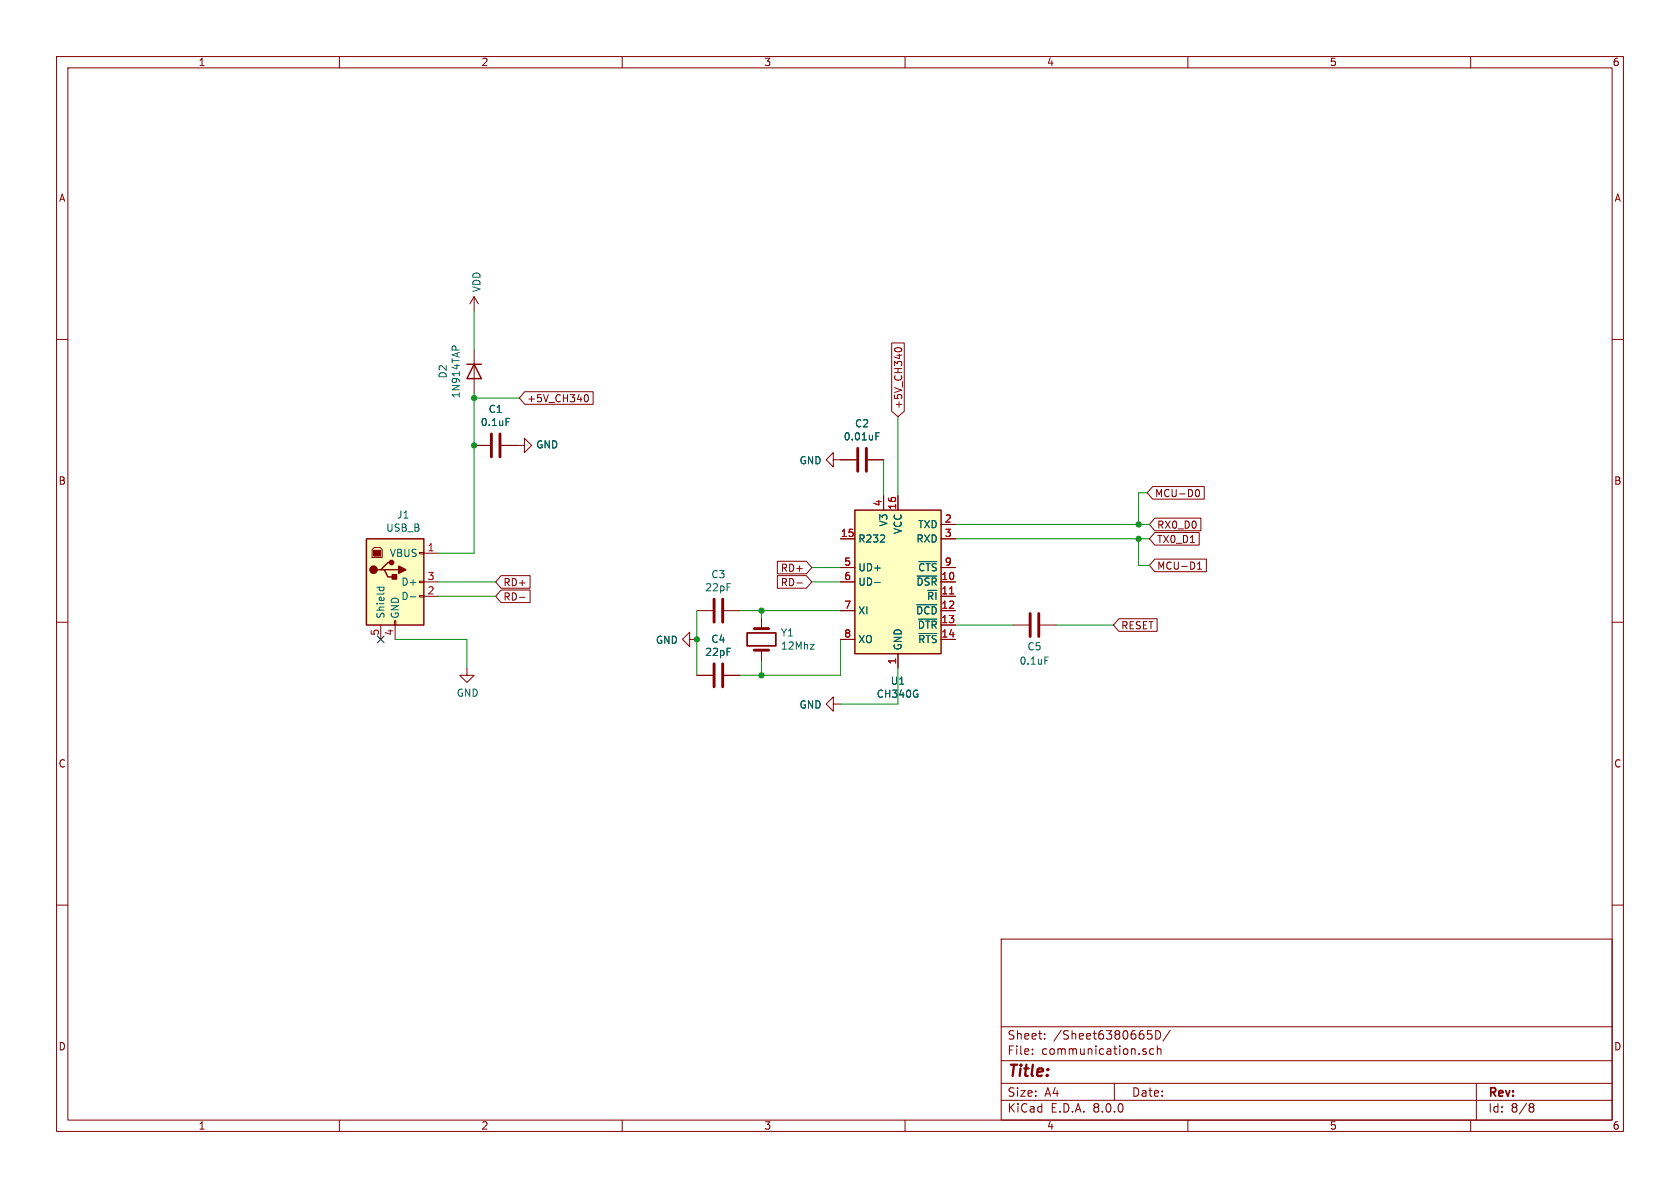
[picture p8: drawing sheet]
EESchema Schematic File Version 4
EELAYER 30 0
EELAYER END
$Descr A4 11693 8268
encoding utf-8
Sheet 8 8
Title ""
Date ""
Rev ""
Comp ""
Comment1 ""
Comment2 ""
Comment3 ""
Comment4 ""
$EndDescr
Text GLabel 7985 3430 2    50   Input ~ 0
MCU-D0
Text GLabel 8000 3935 2    50   Input ~ 0
MCU-D1
$Comp
L BZO-USB-MODULE-V1-(external-version)-rescue:CH340G-Interface_USB-module-TTL-serie-rescue U1
U 1 1
P 6250 4050
F 0 "U1" H 6250 3361 50  0000 C CNN
F 1 "CH340G" H 6250 3270 50  0000 C CNN
F 2 "Package_SO:SOIC-16_3.9x9.9mm_P1.27mm" H 6300 3500 50  0001 L CNN
F 3 "http://www.datasheet5.com/pdf-local-2195953" H 5900 4850 50  0001 C CNN
F 4 "////////////////////////////////" H 6250 4050 50  0001 C CNN "Manufacturer_Part_Number"
	1    6250 4050
	1    0    0    -1  
$EndComp
Wire Wire Line
	5850 4250 5300 4250
Wire Wire Line
	5850 4450 5850 4700
Wire Wire Line
	5850 4700 5300 4700
$Comp
L Device:C C3
U 1 1
P 5000 4250
F 0 "C3" V 4748 4250 50  0000 C CNN
F 1 "22pF" V 4839 4250 50  0000 C CNN
F 2 "Capacitor_THT:C_Disc_D5.0mm_W2.5mm_P2.50mm" H 5038 4100 50  0001 C CNN
F 3 "~" H 5000 4250 50  0001 C CNN
F 4 "FG18C0G1H220JNT00" H 5000 4250 50  0001 C CNN "Manufacturer_Part_Number"
	1    5000 4250
	0    1    1    0   
$EndComp
$Comp
L Device:C C4
U 1 1
P 5000 4700
F 0 "C4" V 4748 4700 50  0000 C CNN
F 1 "22pF" V 4839 4700 50  0000 C CNN
F 2 "Capacitor_THT:C_Disc_D5.0mm_W2.5mm_P2.50mm" H 5038 4550 50  0001 C CNN
F 3 "~" H 5000 4700 50  0001 C CNN
F 4 "FG18C0G1H220JNT00" H 5000 4700 50  0001 C CNN "Manufacturer_Part_Number"
	1    5000 4700
	0    1    1    0   
$EndComp
$Comp
L Device:Crystal Y1
U 1 1
P 5300 4450
F 0 "Y1" V 5254 4581 50  0000 L CNN
F 1 "12Mhz" V 5345 4581 50  0000 L CNN
F 2 "Crystal:Crystal_HC49-U_Vertical" H 5300 4450 50  0001 C CNN
F 3 "~" H 5300 4450 50  0001 C CNN
F 4 "FOXSLF/120" H 5300 4450 50  0001 C CNN "Manufacturer_Part_Number"
	1    5300 4450
	0    1    1    0   
$EndComp
Wire Wire Line
	5300 4300 5300 4250
Connection ~ 5300 4250
Wire Wire Line
	5300 4250 5150 4250
Wire Wire Line
	5300 4600 5300 4700
Connection ~ 5300 4700
Wire Wire Line
	5300 4700 5150 4700
Wire Wire Line
	4850 4250 4850 4450
$Comp
L power:GND #PWR0101
U 1 1
P 4850 4450
F 0 "#PWR0101" H 4850 4200 50  0001 C CNN
F 1 "GND" V 4855 4322 50  0000 R CNN
F 2 "" H 4850 4450 50  0001 C CNN
F 3 "" H 4850 4450 50  0001 C CNN
	1    4850 4450
	0    1    1    0   
$EndComp
Connection ~ 4850 4450
Wire Wire Line
	4850 4450 4850 4700
Wire Wire Line
	5850 3950 5650 3950
Wire Wire Line
	5850 4050 5650 4050
Text GLabel 5650 3950 0    50   Input ~ 0
RD+
Text GLabel 5650 4050 0    50   Input ~ 0
RD-
Wire Wire Line
	6150 3450 6150 3200
$Comp
L Device:C C2
U 1 1
P 6000 3200
F 0 "C2" V 5748 3200 50  0000 C CNN
F 1 "0.01uF" V 5839 3200 50  0000 C CNN
F 2 "Capacitor_THT:C_Disc_D5.0mm_W2.5mm_P2.50mm" H 6038 3050 50  0001 C CNN
F 3 "~" H 6000 3200 50  0001 C CNN
F 4 "FA18X7R1H103KNU06" H 6000 3200 50  0001 C CNN "Manufacturer_Part_Number"
	1    6000 3200
	0    1    1    0   
$EndComp
$Comp
L power:GND #PWR0102
U 1 1
P 5850 3200
F 0 "#PWR0102" H 5850 2950 50  0001 C CNN
F 1 "GND" V 5855 3072 50  0000 R CNN
F 2 "" H 5850 3200 50  0001 C CNN
F 3 "" H 5850 3200 50  0001 C CNN
	1    5850 3200
	0    1    1    0   
$EndComp
Wire Wire Line
	6250 4650 6250 4900
Wire Wire Line
	6250 4900 5850 4900
$Comp
L power:GND #PWR0103
U 1 1
P 5850 4900
F 0 "#PWR0103" H 5850 4650 50  0001 C CNN
F 1 "GND" V 5855 4772 50  0000 R CNN
F 2 "" H 5850 4900 50  0001 C CNN
F 3 "" H 5850 4900 50  0001 C CNN
	1    5850 4900
	0    1    1    0   
$EndComp
$Comp
L Connector:USB_B J1
U 1 1
P 2750 4050
F 0 "J1" H 2807 4517 50  0000 C CNN
F 1 "USB_B" H 2807 4426 50  0000 C CNN
F 2 "Connector_USB:USB_B_Lumberg_2411_02_Horizontal" H 2900 4000 50  0001 C CNN
F 3 " ~" H 2900 4000 50  0001 C CNN
F 4 "//////////////////////////////////" H 2750 4050 50  0001 C CNN "Manufacturer_Part_Number"
	1    2750 4050
	1    0    0    -1  
$EndComp
Text GLabel 3450 4150 2    50   Input ~ 0
RD-
Text GLabel 3450 4050 2    50   Input ~ 0
RD+
$Comp
L Device:C C1
U 1 1
P 3450 3100
F 0 "C1" V 3198 3100 50  0000 C CNN
F 1 "0.1uF" V 3289 3100 50  0000 C CNN
F 2 "Capacitor_THT:C_Disc_D5.0mm_W2.5mm_P2.50mm" H 3488 2950 50  0001 C CNN
F 3 "~" H 3450 3100 50  0001 C CNN
F 4 "FG18X7R1H104KNT06" H 3450 3100 50  0001 C CNN "Manufacturer_Part_Number"
	1    3450 3100
	0    1    1    0   
$EndComp
Connection ~ 3300 3100
$Comp
L power:GND #PWR0105
U 1 1
P 3600 3100
F 0 "#PWR0105" H 3600 2850 50  0001 C CNN
F 1 "GND" V 3605 2972 50  0000 R CNN
F 2 "" H 3600 3100 50  0001 C CNN
F 3 "" H 3600 3100 50  0001 C CNN
	1    3600 3100
	0    -1   -1   0   
$EndComp
Wire Wire Line
	2750 4450 3250 4450
Wire Wire Line
	3250 4450 3250 4650
$Comp
L power:GND #PWR0106
U 1 1
P 3250 4650
F 0 "#PWR0106" H 3250 4400 50  0001 C CNN
F 1 "GND" H 3255 4477 50  0000 C CNN
F 2 "" H 3250 4650 50  0001 C CNN
F 3 "" H 3250 4650 50  0001 C CNN
	1    3250 4650
	1    0    0    -1  
$EndComp
Wire Wire Line
	6650 4350 7050 4350
Text GLabel 8000 3750 2    50   Input ~ 0
TX0_D1
Text GLabel 8000 3650 2    50   Input ~ 0
RX0_D0
$Comp
L Device:C C5
U 1 1
P 7200 4350
F 0 "C5" V 7350 4350 50  0000 C CNN
F 1 "0.1uF" V 7450 4350 50  0000 C CNN
F 2 "Capacitor_THT:C_Disc_D5.0mm_W2.5mm_P2.50mm" H 7238 4200 50  0001 C CNN
F 3 "~" H 7200 4350 50  0001 C CNN
F 4 "FG18X7R1H104KNT06" H 7200 4350 50  0001 C CNN "Manufacturer_Part_Number"
	1    7200 4350
	0    1    1    0   
$EndComp
Wire Wire Line
	7350 4350 7750 4350
Text GLabel 7750 4350 2    50   Input ~ 0
RESET
Wire Wire Line
	3300 3850 3050 3850
Wire Wire Line
	3050 4050 3450 4050
Wire Wire Line
	3050 4150 3450 4150
Wire Wire Line
	6250 2900 6250 3450
Wire Wire Line
	6650 3750 7925 3750
Wire Wire Line
	6650 3650 7925 3650
$Comp
L Device:D D2
U 1 1
P 3300 2585
F 0 "D2" H 3300 2368 50  0000 C CNN
F 1 "1N914TAP" H 3300 2459 50  0000 C CNN
F 2 "Diode_THT:D_DO-35_SOD27_P7.62mm_Horizontal" H 3300 2585 50  0001 C CNN
F 3 "~" H 3300 2585 50  0001 C CNN
F 4 "1N914TAP" H 3300 2585 50  0001 C CNN "Manufacturer_Part_Number"
	1    3300 2585
	0    1    1    0   
$EndComp
Wire Wire Line
	3300 2435 3300 2165
Wire Wire Line
	3300 2735 3300 2770
Wire Wire Line
	7925 3750 7925 3935
Wire Wire Line
	7925 3935 8000 3935
Connection ~ 7925 3750
Wire Wire Line
	7925 3750 8000 3750
Wire Wire Line
	7985 3430 7925 3430
Wire Wire Line
	7925 3430 7925 3650
Connection ~ 7925 3650
Wire Wire Line
	7925 3650 8000 3650
$Comp
L power:VDD #PWR0186
U 1 1
P 3300 2165
F 0 "#PWR0186" H 3300 2015 50  0001 C CNN
F 1 "VDD" V 3318 2292 50  0000 L CNN
F 2 "" H 3300 2165 50  0001 C CNN
F 3 "" H 3300 2165 50  0001 C CNN
	1    3300 2165
	1    0    0    -1  
$EndComp
Text GLabel 6250 2900 1    50   Input ~ 0
+5V_CH340
Text GLabel 3615 2770 2    50   Input ~ 0
+5V_CH340
Wire Wire Line
	3615 2770 3300 2770
Connection ~ 3300 2770
Wire Wire Line
	3300 2770 3300 3100
NoConn ~ 2650 4450
Wire Wire Line
	3300 3100 3300 3850
$EndSCHEMATC
